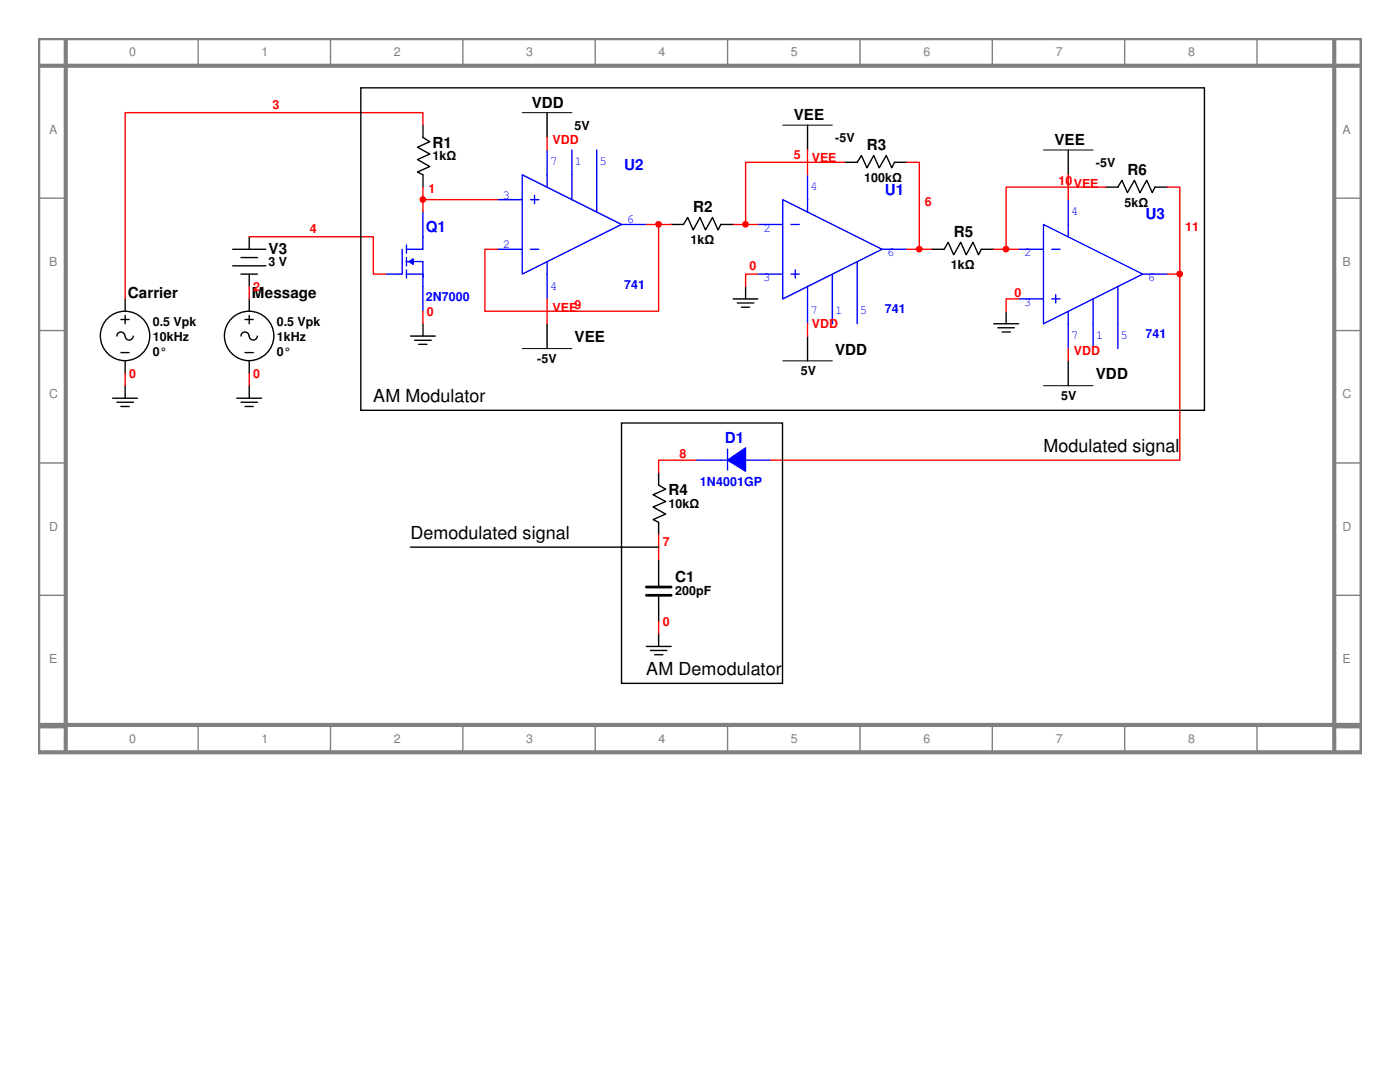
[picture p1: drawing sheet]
<svg xmlns="http://www.w3.org/2000/svg" width="279mm" height="216mm" viewBox="0 0 279 216" stroke-linecap="round" stroke-linejoin="round" font-family="sans-serif">
<path d="M7.6 7.6h264.1v142.5h-264.1zM7.6 13.1h263.6M13.1 7.6v142M266.3 7.6v142M7.6 144.7h263.6" fill="none" stroke="#808080" stroke-width=".83"/>
<g fill="none" stroke="#808080" stroke-width=".28">
<path d="M39.5 7.6v5.5M66 7.6v5.5M92.4 7.6v5.5M118.8 7.6v5.5M145.2 7.6v5.5M171.6 7.6v5.5M198 7.6v5.5M224.5 7.6v5.5M250.9 7.6v5.5M7.6 39.5h5.5M266.3 39.5h5.5M7.6 66h5.5"/>
<path d="M266.3 66h5.5M7.6 92.4h5.5M266.3 92.4h5.5M7.6 118.8h5.5M266.3 118.8h5.5M7.6 145.2h5.5M39.5 144.7v5.5M66 144.7v5.5M92.4 144.7v5.5M118.8 144.7v5.5M145.2 144.7v5.5M171.6 144.7v5.5"/>
<path d="M198 144.7v5.5M224.5 144.7v5.5M250.9 144.7v5.5M266.3 145.2h5.5"/>
</g>
<path d="M84.4 25v2.4l1.4 .9-2.5 1.1 2.5 1.3-2.5 1.1 2.5 1.4-2.5 1.1 1.1 .6v2.4" fill="none" stroke="#000" stroke-width=".28"/>
<path d="M80.3 49.7v5h-.8M81.1 52.2h3.3v3M81.1 54.7h3.3v2.4M84.4 47.2v2.5h-3.3" fill="none" stroke="#00f" stroke-width=".28"/>
<path d="M81.7 52.2l.8-.6v1.1z" fill="#00f"/>
<path d="M77 54.7h2.5M81.1 48.9v1.6M81.1 51.4v1.6M81.1 53.8v1.7M81.7 52.2l.8-.6v1.1zM84.4 42.3v4.9M84.4 57.1v5M145.2 89.6v4.2M145.2 91.8h3.6" fill="none" stroke="#00f" stroke-width=".28"/>
<g fill="none" stroke="#000" stroke-width=".28">
<path d="M25 59.6v2.5M46.4 49.7h6.6M46.4 53h6.6M48.1 51.4h3.3M48.1 54.7h3.3M49.7 47.2v2.5M49.7 54.7v2.4M49.7 59.6v2.5M22.5 79.5h4.9M23.3 67.1a.8 .8 0 0 1 .8-.8 .8 .8 0 0 1 .8 .8M24.1 63.8h1.7M24.1 70.4h1.7"/>
<path d="M25 67.1a.8 .8 0 0 0 .8 .8 .8 .8 0 0 0 .8-.8M25 62.9v1.7M25 72v2.5M25 77v2.5M47.2 79.5h5M48.1 67.1a.8 .8 0 0 1 .8-.8 .8 .8 0 0 1 .8 .8M48.9 63.8h1.6M48.9 70.4h1.6M49.7 67.1a.8 .8 0 0 0 .8 .8 .8 .8 0 0 0 .9-.8M49.7 62.9v1.7M49.7 72v2.5M49.7 77v2.5"/>
<path d="M81.9 67.1h5M82.8 67.9h3.3M83.6 68.7h1.6M84.4 64.6v2.5M23.3 80.3h3.3M24.1 81.1h1.7M48.1 80.3h3.3M48.9 81.1h1.6"/>
<circle cx="25" cy="67" r="4.9"/>
<circle cx="49.7" cy="67" r="4.9"/>
</g>
<path d="M84.4 25v-2.5h-59.4v37.1M49.7 47.2h24.8v7.5h2.5M49.7 57.1v2.5M25 74.5v2.5M49.7 74.5v2.5M84.4 62.1v2.5" fill="none" stroke="#f00" stroke-width=".28"/>
<path d="M145.2 91.8l3.6-2.4v4.6z" fill="#00f"/>
<g fill="none" stroke="#00f" stroke-width=".28">
<path d="M156.2 39.8l19.8 9.9-19.8 9.9zM161.2 34.9v7.4M151.3 54.7h4.9M151.3 44.8h4.9M157.9 54.7h1.6M157.9 44.8h1.6M158.7 53.8v1.7M161.2 57.1v7.5M166.1 54.7v9.9M171.1 52.2v12.4M176 49.7h5M138.9 91.8h6.6"/>
<path d="M145.2 91.8l3.6-2.4v4.6zM148.8 91.8h5"/>
</g>
<path d="M161.2 25v4.9M168.6 32.4h2.5l.8-1.4 1.1 2.5 1.4-2.5 1.1 2.5 1.4-2.5 1.1 2.5 .5-1.1h2.5M133.9 44.8h2.5l.8-1.4 1.1 2.5 1.4-2.5 1.1 2.5 1.4-2.5 1.1 2.5 .5-1.1h2.5M146.3 59.6h5M148.8 57.1v2.5M147.2 60.5h3.3M148 61.3h1.6M161.2 67.1v4.9" fill="none" stroke="#000" stroke-width=".28"/>
<path d="M156.2 25h9.9M156.2 72h9.9" fill="none" stroke="#000" stroke-width=".2"/>
<circle cx="148.8" cy="44.8" r=".54" fill="#f00"/>
<g fill="none" stroke="#f00" stroke-width=".28">
<path d="M161.2 29.9v5M168.6 32.4h-19.8v12.4M146.3 44.8h5M151.3 54.7h-2.5v2.4M161.2 64.6v2.5"/>
<circle cx="148.8" cy="44.8" r=".54"/>
</g>
<path d="M99.3 39.8h4.9M104.2 34.9l19.8 9.9-19.8 9.9zM105.9 39.8h1.6M106.7 39v1.6M109.2 29.9v7.4M114.1 29.9v9.9M119.1 29.9v12.4M99.3 49.7h4.9M105.9 49.7h1.6M109.2 52.2v7.4M124 44.8h5" fill="none" stroke="#00f" stroke-width=".28"/>
<circle cx="84.4" cy="39.8" r=".54" fill="#f00"/>
<g fill="none" stroke="#f00" stroke-width=".28">
<path d="M84.4 37.3v5M84.4 39.8h14.9M109.2 27.4v2.5M109.2 59.6v5"/>
<circle cx="84.4" cy="39.8" r=".54"/>
</g>
<path d="M104.2 22.5h9.9M104.2 69.6h9.9" fill="none" stroke="#000" stroke-width=".2"/>
<path d="M109.2 22.5v4.9M109.2 64.6v5" fill="none" stroke="#000" stroke-width=".28"/>
<circle cx="131.4" cy="44.8" r=".54" fill="#f00"/>
<g fill="none" stroke="#f00" stroke-width=".28">
<path d="M129 44.8h4.9M131.4 44.8v17.3h-34.6v-12.4h2.5"/>
<circle cx="131.4" cy="44.8" r=".54"/>
</g>
<path d="M213.2 39.8v7.4M203.3 59.6h4.9M203.3 49.7h4.9M208.2 44.8l19.8 9.9-19.8 9.9zM209.9 59.6h1.6M209.9 49.7h1.6M210.7 58.8v1.7M218.1 59.6v10M223.1 57.1v12.5M228 54.7h5M213.2 62.1v7.5" fill="none" stroke="#00f" stroke-width=".28"/>
<path d="M213.2 29.9v5M220.6 37.3h2.5l.8-1.3 1.1 2.4 1.4-2.4 1.1 2.4 1.4-2.4 1.1 2.4 .5-1.1h2.5M185.9 49.7h2.5l.8-1.4 1.1 2.5 1.4-2.5 1.1 2.5 1.4-2.5 1.1 2.5 .5-1.1h2.5M198.3 64.6h5M199.1 65.4h3.3M200 66.3h1.6M200.8 62.1v2.5M213.2 72v5" fill="none" stroke="#000" stroke-width=".28"/>
<path d="M208.2 29.9h9.9M208.2 77h9.9" fill="none" stroke="#000" stroke-width=".2"/>
<circle cx="200.8" cy="49.7" r=".54" fill="#f00"/>
<g fill="none" stroke="#f00" stroke-width=".28">
<path d="M213.2 34.9v4.9M220.6 37.3h-19.8v12.4M198.3 49.7h5M203.3 59.6h-2.5v2.5M213.2 69.6v2.4"/>
<circle cx="200.8" cy="49.7" r=".54"/>
</g>
<circle cx="183.4" cy="49.7" r=".54" fill="#f00"/>
<g fill="none" stroke="#f00" stroke-width=".28">
<path d="M181 32.4h2.5v17.3M181 49.7h4.9"/>
<circle cx="183.4" cy="49.7" r=".54"/>
</g>
<circle cx="235.4" cy="54.7" r=".54" fill="#f00"/>
<g fill="none" stroke="#f00" stroke-width=".28">
<path d="M233 37.3h2.5v17.4M233 54.7h2.5M235.5 54.7v37.1h-81.7M138.9 91.8h-7.5v2.5M131.4 106.7v4.9M131.4 124v2.5"/>
<circle cx="235.4" cy="54.7" r=".54"/>
</g>
<path d="M72 17.5h168.4v64.4h-168.4zM124 84.4h32.2v52h-32.2zM131.4 94.3v2.5l1.4 .8-2.5 1.1 2.5 1.4-2.5 1.1 2.5 1.4-2.5 1.1 1.1 .5v2.5M81.9 109.2h49.5M131.4 111.6v5.5M131.4 118.8v5.2M129 129h4.9M129.8 129.8h3.3M130.6 130.6h1.7M131.4 126.5v2.5" fill="none" stroke="#000" stroke-width=".28"/>
<path d="M129 117.1h4.9M129 118.8h4.9" fill="none" stroke="#000" stroke-width=".55"/>
<g font-size="3.6">
<text x="74.5" y="80.2">AM Modulator</text>
<text x="208.2" y="90.1">Modulated signal</text>
<text x="81.9" y="107.5">Demodulated signal</text>
<text x="129" y="134.7">AM Demodulator</text>
</g>
<g font-size="3">
<text x="106.1" y="21.5">VDD</text>
<text x="158.4" y="24">VEE</text>
<text x="86.3" y="29.5">R1</text>
<text x="210.4" y="28.9">VEE</text>
<text x="173" y="30">R3</text>
<text x="225" y="35">R6</text>
<text x="138.3" y="42.4">R2</text>
<text x="190.3" y="47.3">R5</text>
<text x="53.6" y="50.6">V3</text>
<text x="25.5" y="59.4">Carrier</text>
<text x="50.3" y="59.4">Message</text>
<text x="114.7" y="68.2">VEE</text>
<text x="166.7" y="70.7">VDD</text>
<text x="218.7" y="75.7">VDD</text>
<text x="133.4" y="98.8">R4</text>
<text x="134.7" y="116.1">C1</text>
</g>
<g font-size="3" fill="#00f">
<text x="124.6" y="33.9">U2</text>
<text x="176.6" y="38.8">U1</text>
<text x="85" y="46.2">Q1</text>
<text x="228.6" y="43.8">U3</text>
<text x="144.7" y="88.3">D1</text>
</g>
<g font-size="2.5" fill="#808080">
<text x="25.8" y="11.3">0</text>
<text x="52.2" y="11.3">1</text>
<text x="78.6" y="11.3">2</text>
<text x="105" y="11.3">3</text>
<text x="131.4" y="11.3">4</text>
<text x="157.9" y="11.3">5</text>
<text x="184.3" y="11.3">6</text>
<text x="210.7" y="11.3">7</text>
<text x="237.1" y="11.3">8</text>
<text x="9.8" y="26.7">A</text>
<text x="267.9" y="26.7">A</text>
<text x="9.8" y="53.1">B</text>
<text x="267.9" y="53.1">B</text>
<text x="9.8" y="79.5">C</text>
<text x="267.9" y="79.5">C</text>
<text x="9.8" y="105.9">D</text>
<text x="267.9" y="105.9">D</text>
<text x="9.8" y="132.3">E</text>
<text x="267.9" y="132.3">E</text>
<text x="25.8" y="148.3">0</text>
<text x="52.2" y="148.3">1</text>
<text x="78.6" y="148.3">2</text>
<text x="105" y="148.3">3</text>
<text x="131.4" y="148.3">4</text>
<text x="157.9" y="148.3">5</text>
<text x="184.3" y="148.3">6</text>
<text x="210.7" y="148.3">7</text>
<text x="237.1" y="148.3">8</text>
</g>
<g font-size="2.5" fill="#f00">
<text x="54.4" y="21.8">3</text>
<text x="110.3" y="28.7">VDD</text>
<text x="158.4" y="31.7">5</text>
<text x="162" y="32.3">VEE</text>
<text x="85.5" y="38.6">1</text>
<text x="184.6" y="41.1">6</text>
<text x="211.2" y="36.9">10VEE</text>
<text x="61.8" y="46.6">4</text>
<text x="236.6" y="46">11</text>
<text x="149.6" y="54">0</text>
<text x="50.5" y="58.1">2</text>
<text x="202.4" y="59.2">0</text>
<text x="85.2" y="63.1">0</text>
<text x="110.3" y="62.2">VEE9</text>
<text x="162" y="65.5">VDD</text>
<text x="214.3" y="70.8">VDD</text>
<text x="25.8" y="75.4">0</text>
<text x="50.5" y="75.4">0</text>
<text x="135.6" y="91.4">8</text>
<text x="132.3" y="109">7</text>
<text x="132.3" y="125">0</text>
</g>
<g font-size="2.5">
<text x="114.7" y="25.9">5V</text>
<text x="166.7" y="28.4">-5V</text>
<text x="86.3" y="32">1kΩ</text>
<text x="218.7" y="33.4">-5V</text>
<text x="172.5" y="36.4">100kΩ</text>
<text x="224.5" y="41.3">5kΩ</text>
<text x="53.6" y="53.2">3 V</text>
<text x="137.8" y="48.8">1kΩ</text>
<text x="189.8" y="53.7">1kΩ</text>
<text x="30.5" y="65">0.5 Vpk</text>
<text x="55.2" y="65">0.5 Vpk</text>
<text x="30.5" y="68">10kHz</text>
<text x="30.5" y="71">0°</text>
<text x="55.2" y="68">1kHz</text>
<text x="55.2" y="71">0°</text>
<text x="107.2" y="72.4">-5V</text>
<text x="159.8" y="74.9">5V</text>
<text x="211.8" y="79.8">5V</text>
<text x="133.4" y="101.3">10kΩ</text>
<text x="134.7" y="118.7">200pF</text>
</g>
<g font-size="2.5" fill="#00f">
<text x="109.7" y="33">7</text>
<text x="114.7" y="33">1</text>
<text x="119.6" y="33">5</text>
<text x="100.4" y="39.6">3</text>
<text x="161.7" y="38">4</text>
<text x="125.1" y="44.6">6</text>
<text x="152.4" y="46.2">2</text>
<text x="213.7" y="42.9">4</text>
<text x="100.4" y="49.5">2</text>
<text x="177.1" y="51.2">6</text>
<text x="204.4" y="51.2">2</text>
<text x="109.7" y="57.8">4</text>
<text x="124.6" y="57.6">741</text>
<text x="152.4" y="56.1">3</text>
<text x="229.2" y="56.1">6</text>
<text x="85" y="60">2N7000</text>
<text x="161.7" y="62.7">7</text>
<text x="166.7" y="62.7">1</text>
<text x="171.6" y="62.7">5</text>
<text x="176.6" y="62.5">741</text>
<text x="204.4" y="61.1">3</text>
<text x="213.7" y="67.7">7</text>
<text x="218.7" y="67.7">1</text>
<text x="223.6" y="67.7">5</text>
<text x="228.6" y="67.5">741</text>
<text x="139.7" y="96.9">1N4001GP</text>
</g>
</svg>
